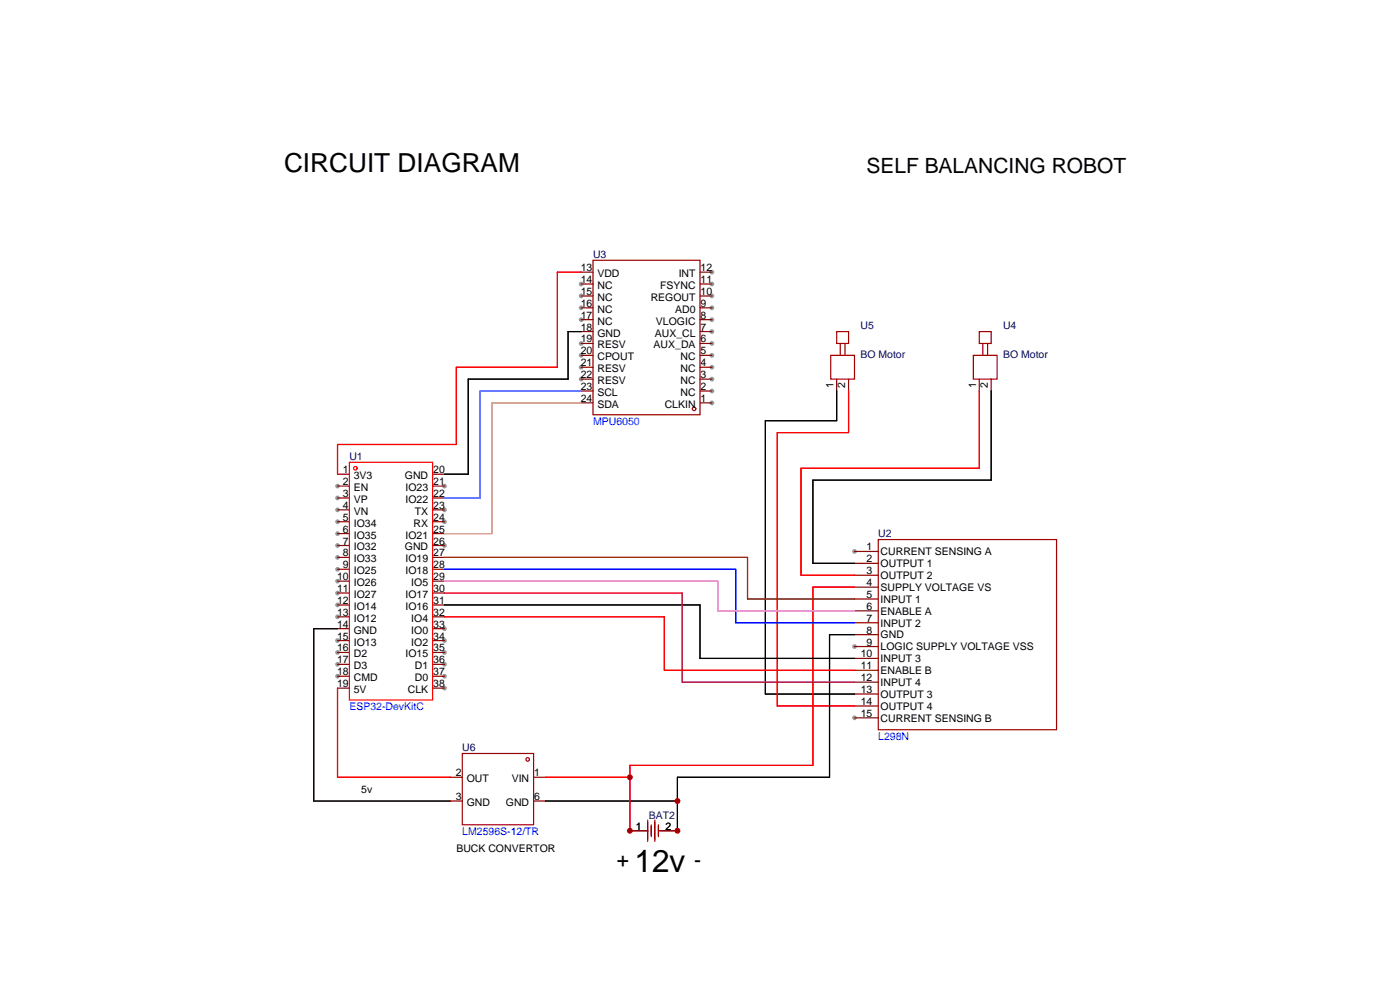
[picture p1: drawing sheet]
<svg xmlns="http://www.w3.org/2000/svg" width="299mm" height="212mm" viewBox="0 0 299 212" stroke-linecap="round" stroke-linejoin="round" font-family="sans-serif">
<g fill="#999">
<circle cx="95" cy="147.1" r=".51"/>
<circle cx="95" cy="144.5" r=".51"/>
<circle cx="95" cy="142" r=".51"/>
<circle cx="95" cy="139.4" r=".51"/>
<circle cx="95" cy="136.9" r=".51"/>
<circle cx="95" cy="134.4" r=".51"/>
<circle cx="95" cy="116.6" r=".51"/>
<circle cx="95" cy="111.5" r=".51"/>
<circle cx="95" cy="109" r=".51"/>
<circle cx="95" cy="103.9" r=".51"/>
<circle cx="72.1" cy="144.5" r=".51"/>
<circle cx="72.1" cy="142" r=".51"/>
<circle cx="72.1" cy="139.4" r=".51"/>
<circle cx="72.1" cy="136.9" r=".51"/>
<circle cx="72.1" cy="131.8" r=".51"/>
<circle cx="72.1" cy="129.3" r=".51"/>
<circle cx="72.1" cy="126.7" r=".51"/>
<circle cx="72.1" cy="124.2" r=".51"/>
<circle cx="72.1" cy="121.7" r=".51"/>
<circle cx="72.1" cy="119.1" r=".51"/>
<circle cx="72.1" cy="116.6" r=".51"/>
<circle cx="72.1" cy="114" r=".51"/>
<circle cx="72.1" cy="111.5" r=".51"/>
<circle cx="72.1" cy="109" r=".51"/>
<circle cx="72.1" cy="106.4" r=".51"/>
<circle cx="72.1" cy="103.9" r=".51"/>
<circle cx="182.6" cy="117.9" r=".51"/>
<circle cx="182.6" cy="138.2" r=".51"/>
<circle cx="182.6" cy="153.4" r=".51"/>
<circle cx="152.1" cy="86.1" r=".51"/>
<circle cx="152.1" cy="83.6" r=".51"/>
<circle cx="152.1" cy="81" r=".51"/>
<circle cx="152.1" cy="78.5" r=".51"/>
<circle cx="152.1" cy="75.9" r=".51"/>
<circle cx="152.1" cy="73.4" r=".51"/>
<circle cx="152.1" cy="70.9" r=".51"/>
<circle cx="152.1" cy="68.3" r=".51"/>
<circle cx="152.1" cy="65.8" r=".51"/>
<circle cx="152.1" cy="63.2" r=".51"/>
<circle cx="152.1" cy="60.7" r=".51"/>
<circle cx="152.1" cy="58.2" r=".51"/>
<circle cx="124.2" cy="60.7" r=".51"/>
<circle cx="124.2" cy="63.2" r=".51"/>
<circle cx="124.2" cy="65.8" r=".51"/>
<circle cx="124.2" cy="68.3" r=".51"/>
<circle cx="124.2" cy="73.4" r=".51"/>
<circle cx="124.2" cy="75.9" r=".51"/>
<circle cx="124.2" cy="78.5" r=".51"/>
<circle cx="124.2" cy="81" r=".51"/>
</g>
<g fill="none" stroke="#870000" stroke-width=".25">
<path d="M124.2 58.2h2.5M149.6 58.2h2.5M124.2 78.5h2.5M124.2 75.9h2.5M124.2 73.4h2.5M124.2 70.9h2.5M124.2 68.3h2.5M124.2 65.8h2.5M124.2 63.2h2.5M124.2 60.7h2.5M149.6 78.5h2.5M149.6 75.9h2.5"/>
<path d="M149.6 73.4h2.5M149.6 70.9h2.5M149.6 68.3h2.5M149.6 65.8h2.5M149.6 63.2h2.5M149.6 60.7h2.5M124.2 86.1h2.5M124.2 83.6h2.5M124.2 81h2.5M149.6 86.1h2.5M149.6 83.6h2.5M149.6 81h2.5"/>
<path d="M178.8 81v2.6M181.4 81v2.6M209.3 81v2.6M211.8 81v2.6M72.1 119.1h2.6M72.1 116.6h2.6M72.1 114h2.6M72.1 111.5h2.6M72.1 109h2.6M72.1 106.4h2.6M72.1 103.9h2.6M72.1 101.3h2.6"/>
<path d="M92.5 119.1h2.5M92.5 116.6h2.5M92.5 114h2.5M92.5 111.5h2.5M92.5 109h2.5M92.5 106.4h2.5M92.5 103.9h2.5M92.5 101.3h2.5M182.6 117.9h5.1M72.1 139.4h2.6M72.1 136.9h2.6M72.1 134.4h2.6"/>
<path d="M72.1 131.8h2.6M72.1 129.3h2.6M72.1 126.7h2.6M72.1 124.2h2.6M72.1 121.7h2.6M92.5 139.4h2.5M92.5 136.9h2.5M92.5 134.4h2.5M92.5 131.8h2.5M92.5 129.3h2.5M92.5 126.7h2.5M92.5 124.2h2.5"/>
<path d="M92.5 121.7h2.5M182.6 120.4h5.1M182.6 122.9h5.1M182.6 125.5h5.1M182.6 128h5.1M182.6 130.6h5.1M182.6 133.1h5.1M182.6 135.6h5.1M182.6 138.2h5.1M72.1 147.1h2.6M72.1 144.5h2.6M72.1 142h2.6"/>
<path d="M92.5 147.1h2.5M92.5 144.5h2.5M92.5 142h2.5M182.6 140.7h5.1M182.6 143.3h5.1M182.6 145.8h5.1M182.6 148.3h5.1M182.6 150.9h5.1M182.6 153.4h5.1M96.3 166.1h2.5M96.3 171.2h2.5M114 166.1h2.6"/>
<path d="M114 171.2h2.6M134.6 177.5h3.8M141 177.5h3.8"/>
</g>
<g fill="none" stroke="#f00" stroke-width=".25">
<path d="M124.2 58.2h-5.1v20.3h-21.6v16.5h-25.4v6.3M74.7 98.8h17.8v50.8h-17.8zM181.4 83.6v8.9h-15.3v58.4h16.5M209.3 83.6v16.5h-38.1v22.8h11.4M95 131.8h47v11.5h40.6M182.6 125.5h-8.9v38.1h-39.1v13.9M72.1 147.1v19h24.2M116.6 166.1h18"/>
<circle cx="75.9" cy="100.1" r=".38"/>
</g>
<g fill="none" stroke="#a10000" stroke-width=".25">
<path d="M126.7 55.6h22.9v33h-22.9zM177.5 75.9h5.1v5.1h-5.1zM178.8 70.9h2.6v2.5h-2.6zM179.6 73.4v2.5M180.6 73.4v2.5M208 75.9h5.1v5.1h-5.1zM209.3 70.9h2.5v2.5h-2.5zM210.1 73.4v2.5M211.1 73.4v2.5M187.7 115.3h38.1v40.7h-38.1zM98.8 161h15.2v15.3h-15.2zM138.4 175.3v4.5"/>
<path d="M139.2 176.3v2.5M140 175.3v4.5M140.7 176.3v2.5"/>
<circle cx="148.3" cy="87.4" r=".38"/>
<circle cx="112.8" cy="162.3" r=".38"/>
</g>
<path d="M124.2 83.6h-21.6v22.8h-7.6" fill="none" stroke="#36f" stroke-width=".25"/>
<path d="M124.2 70.9h-2.8v10.1h-21.3v20.3h-5.1M178.8 83.6v6.3h-15.2v58.4h19M211.8 83.6v19h-38.1v17.8h8.9M95 129.3h54.6v11.4h33M182.6 135.6h-5.3v30.5h-32.5v11.4M116.6 171.2h28.2" fill="none" stroke="#000" stroke-width=".25"/>
<path d="M124.2 86.1h-19v27.9h-10.2" fill="none" stroke="#c96" stroke-width=".25"/>
<path d="M72.1 134.4h-5v36.8h29.2" fill="none" stroke="#300" stroke-width=".25"/>
<path d="M95 119.1h64.8v8.9h22.8" fill="none" stroke="#930" stroke-width=".25"/>
<path d="M95 121.7h62.2v11.4h25.4" fill="none" stroke="#00f" stroke-width=".25"/>
<path d="M95 126.7h50.8v19.1h36.8" fill="none" stroke="#c06" stroke-width=".25"/>
<path d="M95 124.2h58.4v6.4h29.2" fill="none" stroke="#c6f" stroke-width=".25"/>
<g fill="#c00">
<circle cx="144.8" cy="171.2" r=".63"/>
<circle cx="144.8" cy="177.5" r=".63"/>
<circle cx="134.6" cy="166.1" r=".63"/>
<circle cx="134.6" cy="177.5" r=".63"/>
</g>
<text font-size="6.7" x="135.6" y="186.4">12v</text>
<text font-size="5.6" x="60.7" y="36.7">CIRCUIT DIAGRAM</text>
<g font-size="4.5">
<text x="185.2" y="36.9">SELF BALANCING ROBOT</text>
<text x="131.8" y="185.3">+</text>
<text x="148.3" y="185.3">-</text>
</g>
<g font-size="2.2">
<text x="124.1" y="58">13</text>
<text x="127.7" y="59.2">VDD</text>
<text x="145.1" y="59.2">INT</text>
<text x="149.7" y="58">12</text>
<text x="124.1" y="60.5">14</text>
<text x="124.1" y="63">15</text>
<text x="124.1" y="65.6">16</text>
<text x="127.7" y="61.8">NC</text>
<text x="127.7" y="64.3">NC</text>
<text x="139.1" y="64.3">REGOUT</text>
<text x="141.1" y="61.8">FSYNC</text>
<text x="149.7" y="65.6">9</text>
<text x="149.7" y="63">10</text>
<text x="149.7" y="60.5">11</text>
<text x="124.1" y="68.1">17</text>
<text x="124.1" y="70.7">18</text>
<text x="127.7" y="66.8">NC</text>
<text x="127.7" y="69.4">NC</text>
<text x="127.7" y="71.9">GND</text>
<text x="139.9" y="71.9">AUX_CL</text>
<text x="140.2" y="69.4">VLOGIC</text>
<text x="144.3" y="66.8">AD0</text>
<text x="149.7" y="70.7">7</text>
<text x="149.7" y="68.1">8</text>
<text x="124.1" y="73.2">19</text>
<text x="124.1" y="75.7">20</text>
<text x="127.7" y="74.5">RESV</text>
<text x="127.7" y="77">CPOUT</text>
<text x="139.7" y="74.5">AUX_DA</text>
<text x="145.4" y="77">NC</text>
<text x="149.7" y="75.7">5</text>
<text x="149.7" y="73.2">6</text>
<text x="124.1" y="78.3">21</text>
<text x="124.1" y="80.8">22</text>
<text x="124.1" y="83.4">23</text>
<text x="127.7" y="79.5">RESV</text>
<text x="127.7" y="82.1">RESV</text>
<text x="145.4" y="82.1">NC</text>
<text x="145.4" y="79.5">NC</text>
<text x="149.7" y="83.4">2</text>
<text x="149.7" y="80.8">3</text>
<text x="149.7" y="78.3">4</text>
<text x="178.1" y="82.9" transform="rotate(-90 178.1 82.9)">1</text>
<text x="180.7" y="82.9" transform="rotate(-90 180.7 82.9)">2</text>
<text x="208.6" y="82.9" transform="rotate(-90 208.6 82.9)">1</text>
<text x="211.1" y="82.9" transform="rotate(-90 211.1 82.9)">2</text>
<text x="124.1" y="85.9">24</text>
<text x="127.7" y="84.6">SCL</text>
<text x="127.7" y="87.2">SDA</text>
<text x="142.1" y="87.2">CLKIN</text>
<text x="145.4" y="84.6">NC</text>
<text x="149.7" y="85.9">1</text>
<text x="73.3" y="101.1">1</text>
<text x="92.6" y="101.1">20</text>
<text x="73.3" y="106.2">3</text>
<text x="73.3" y="103.7">2</text>
<text x="75.6" y="107.5">VP</text>
<text x="75.6" y="104.9">EN</text>
<text x="75.6" y="102.4">3V3</text>
<text x="86.5" y="102.4">GND</text>
<text x="86.7" y="107.5">IO22</text>
<text x="86.7" y="104.9">IO23</text>
<text x="92.6" y="106.2">22</text>
<text x="92.6" y="103.7">21</text>
<text x="73.3" y="113.8">6</text>
<text x="73.3" y="111.3">5</text>
<text x="73.3" y="108.8">4</text>
<text x="75.6" y="112.6">IO34</text>
<text x="75.6" y="110">VN</text>
<text x="88.4" y="112.6">RX</text>
<text x="88.7" y="110">TX</text>
<text x="92.6" y="113.8">25</text>
<text x="92.6" y="111.3">24</text>
<text x="92.6" y="108.8">23</text>
<text x="73.3" y="118.9">8</text>
<text x="73.3" y="116.4">7</text>
<text x="75.6" y="117.6">IO32</text>
<text x="75.6" y="115.1">IO35</text>
<text x="86.5" y="117.6">GND</text>
<text x="86.7" y="115.1">IO21</text>
<text x="92.6" y="118.9">27</text>
<text x="92.6" y="116.4">26</text>
<text x="185.2" y="117.6">1</text>
<text x="188.2" y="118.7">CURRENT SENSING A</text>
<text x="72.1" y="124">10</text>
<text x="73.3" y="121.5">9</text>
<text x="75.6" y="125.3">IO26</text>
<text x="75.6" y="122.7">IO25</text>
<text x="75.6" y="120.2">IO33</text>
<text x="86.7" y="122.7">IO18</text>
<text x="86.7" y="120.2">IO19</text>
<text x="87.9" y="125.3">IO5</text>
<text x="92.6" y="124">29</text>
<text x="92.6" y="121.5">28</text>
<text x="185.2" y="120.2">2</text>
<text x="185.2" y="122.7">3</text>
<text x="185.2" y="125.3">4</text>
<text x="188.2" y="121.2">OUTPUT 1</text>
<text x="188.2" y="123.7">OUTPUT 2</text>
<text x="72.1" y="131.6">13</text>
<text x="72.1" y="129.1">12</text>
<text x="72.1" y="126.5">11</text>
<text x="75.6" y="130.3">IO14</text>
<text x="75.6" y="127.8">IO27</text>
<text x="86.7" y="130.3">IO16</text>
<text x="86.7" y="127.8">IO17</text>
<text x="92.6" y="131.6">32</text>
<text x="92.6" y="129.1">31</text>
<text x="92.6" y="126.5">30</text>
<text x="185.2" y="127.8">5</text>
<text x="185.2" y="130.3">6</text>
<text x="188.2" y="126.3">SUPPLY VOLTAGE VS</text>
<text x="188.2" y="128.8">INPUT 1</text>
<text x="188.2" y="131.4">ENABLE A</text>
<text x="72.1" y="136.7">15</text>
<text x="72.1" y="134.2">14</text>
<text x="75.6" y="138">IO13</text>
<text x="75.6" y="135.4">GND</text>
<text x="75.6" y="132.9">IO12</text>
<text x="87.9" y="138">IO2</text>
<text x="87.9" y="135.4">IO0</text>
<text x="87.9" y="132.9">IO4</text>
<text x="92.6" y="136.7">34</text>
<text x="92.6" y="134.2">33</text>
<text x="185.2" y="132.9">7</text>
<text x="185.2" y="135.4">8</text>
<text x="185.2" y="138">9</text>
<text x="188.2" y="133.9">INPUT 2</text>
<text x="188.2" y="136.4">GND</text>
<text x="72.1" y="141.8">17</text>
<text x="72.1" y="139.2">16</text>
<text x="75.6" y="143">D3</text>
<text x="75.6" y="140.5">D2</text>
<text x="86.7" y="140.5">IO15</text>
<text x="88.7" y="143">D1</text>
<text x="92.6" y="141.8">36</text>
<text x="92.6" y="139.2">35</text>
<text x="183.9" y="140.5">10</text>
<text x="183.9" y="143">11</text>
<text x="188.2" y="139">LOGIC SUPPLY VOLTAGE VSS</text>
<text x="188.2" y="141.5">INPUT 3</text>
<text x="72.1" y="146.9">19</text>
<text x="72.1" y="144.3">18</text>
<text x="75.6" y="148.1">5V</text>
<text x="75.6" y="145.6">CMD</text>
<text x="87.2" y="148.1">CLK</text>
<text x="88.7" y="145.6">D0</text>
<text x="92.6" y="146.9">38</text>
<text x="92.6" y="144.3">37</text>
<text x="183.9" y="145.6">12</text>
<text x="183.9" y="148.1">13</text>
<text x="188.2" y="144.1">ENABLE B</text>
<text x="188.2" y="146.6">INPUT 4</text>
<text x="188.2" y="149.1">OUTPUT 3</text>
<text x="183.9" y="150.7">14</text>
<text x="183.9" y="153.2">15</text>
<text x="188.2" y="151.7">OUTPUT 4</text>
<text x="188.2" y="154.2">CURRENT SENSING B</text>
<text x="97.4" y="165.9">2</text>
<text x="99.7" y="167.2">OUT</text>
<text x="109.4" y="167.2">VIN</text>
<text x="114.2" y="165.9">1</text>
<text x="77.2" y="169.5">5v</text>
<text x="97.4" y="171">3</text>
<text x="99.7" y="172.3">GND</text>
<text x="108.1" y="172.3">GND</text>
<text x="114.2" y="171">6</text>
<text x="135.9" y="177.3">1</text>
<text x="142.2" y="177.3">2</text>
<text x="97.5" y="182.2">BUCK CONVERTOR</text>
</g>
<g font-size="2.2" fill="#000080">
<text x="126.7" y="55.2">U3</text>
<text x="183.9" y="70.4">U5</text>
<text x="214.4" y="70.4">U4</text>
<text x="183.9" y="76.5">BO Motor</text>
<text x="214.4" y="76.5">BO Motor</text>
<text x="74.7" y="98.4">U1</text>
<text x="187.7" y="114.9">U2</text>
<text x="98.8" y="160.6">U6</text>
<text x="138.7" y="175.1">BAT2</text>
</g>
<g font-size="2.2" fill="#00f">
<text x="126.7" y="90.7">MPU6050</text>
<text x="74.7" y="151.7">ESP32-DevKitC</text>
<text x="187.7" y="158">L298N</text>
<text x="98.8" y="178.4">LM2596S-12/TR</text>
</g>
</svg>
